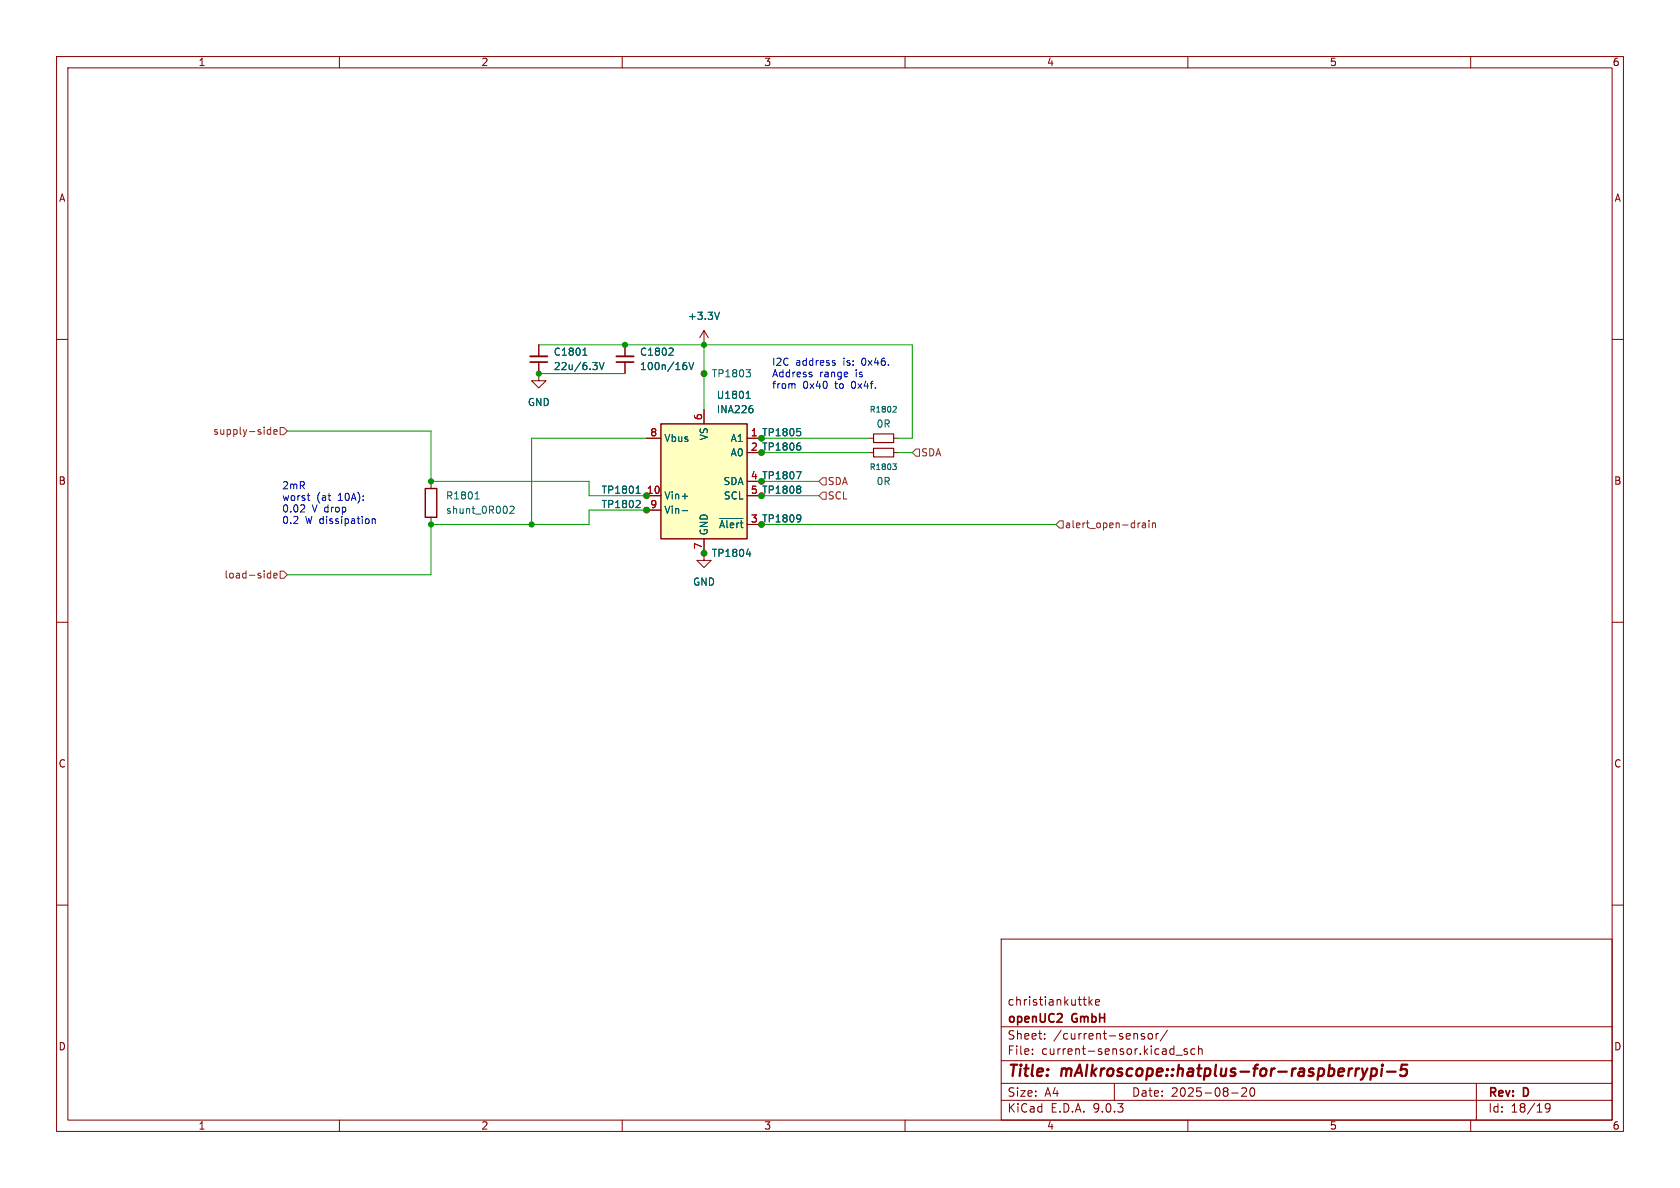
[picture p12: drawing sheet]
<svg xmlns="http://www.w3.org/2000/svg" width="297mm" height="210mm" viewBox="0 0 297 210" stroke-linecap="round" stroke-linejoin="round" font-family="sans-serif">
<g fill="none" stroke="#840000" stroke-width=".18">
<path d="M10 10h277v190h-277zM12 12h273v186h-273zM60 10v2M110 10v2M160 10v2M210 10v2M260 10v2M124.5 58.4l-.8 1.3M124.5 58.4l.7 1.3M124.5 58.4v2.6M10 60h2M95.2 66v1.3h1.3l-1.3 1.3-1.2-1.3h1.2"/>
<path d="M95.2 66h.1M95.2 61v2M95.2 64v2M110.5 61v2M110.5 64v2M124.5 61h.1M124.5 66h.1M153.7 77.5h.7M158 77.5h.7M285 60h2M76.2 85.1v1.3M76.2 91.4v1.3"/>
<path d="M114.3 90.2h.1M124.5 97.8v1.3h1.2l-1.2 1.2-1.3-1.2h1.3M124.5 97.8h.1M153.7 80h.7M158 80h.7M10 110h2M285 110h2M10 160h2M177 166h108v32h-108zM191.5 176.7h.5M191.9 177.7h.1M192.5 176.2v1.5"/>
<path d="M192.7 177.1l.4 .6M193.1 176.7l-.6 .6M193.7 177.2l.7-.1-.1-.3-.4-.1-.2 .2v.7h.6M285 160h2M60 198v2M110 198v2M160 198v2M177 194.5h108M177 191.5h108M177 187.5h108M177 181.5h108M182.5 186.3v.1"/>
<path d="M182.5 185.5v.1M184.7 183.6v.1M184.7 182.8v.1M197 191.5v3M202.3 182.8l-.3-.1-.3 .2 .1 .2 .5 .2v.3h-.6M203.1 182.8l.4-.1 .2 .3v.4l-.2 .3-.4-.1-.1-.2v-.4zM204.4 182.7v1M204.8 182.7l-.3 .1-.1 .2M206.4 182.1l-1.3 2M207.9 186.5h1.1M209.9 185.5l-.4-.1-.2 .2 .1 .2 .5 .2v.3h-.6M210 198v2"/>
<path d="M211.2 185.5l-.4-.1-.3 .3v.4l.2 .2h.5M211.9 185.5l.2-.1 .4 .1v.9M211.9 184.9v1.5M217.7 193.2h1.2M220.3 192.4v.5l-.8 .9h.9M221.1 192.4a.81 .81 0 0 0 .4 1.4l.2-.1 .1-.5-.1-.8M260 198v2M261 191.5v6.5M274 195.7l-.3 .3h-.2l-.3-.3 .1-.5 .4-.1 .3 .1a.99 .99 0 0 1-.4 1.4h-.3"/>
<circle cx="124.5" cy="66" r=".51"/>
<circle cx="134.6" cy="77.5" r=".51"/>
<circle cx="114.3" cy="90.2" r=".51"/>
<circle cx="124.5" cy="97.8" r=".51"/>
<circle cx="134.6" cy="87.6" r=".51"/>
<circle cx="134.6" cy="92.7" r=".51"/>
<circle cx="134.6" cy="85.1" r=".51"/>
<circle cx="134.6" cy="80" r=".51"/>
</g>
<path d="M241.8 188.9l-.7 1.3M242.5 189l.2-.1 .6 .1 .1 .3-.1 .5a.66 .66 0 0 1-.9 .3M242.5 188.9l-.2 2M244.3 188.9l-.1 1.3M244.4 188.2l-.1 .1 .1 .1M244.4 188.2l.1 .1-.1 .1M244.4 188.2v.2M245.2 189.4h1.5M248.8 188.2h-1l-.2 1 .3-.2 .7 .1 .1 .3-.1 .6-.3 .2h-.5l-.3-.2" fill="none" stroke="#840000" stroke-width=".4"/>
<path d="M154.4 79.2h3.6v1.6h-3.6zM154.4 76.7h3.6v1.5h-3.6z" fill="none" stroke="#840000" stroke-width=".2"/>
<g fill="none" stroke="#006464" stroke-width=".18">
<path d="M127.2 55.2l-.4 1.3M103 62.8h.8M103.2 61.8l.2-.3v1.3M104.8 64.1h.8l-.4 .5M105.5 64.6l.1 .2-.1 .5M105.9 64.1l.5 1.2 .4-1.2M118.8 61.5l.2 .3-.1 .3-.7 .7h.8M121.1 64.1h.2M121.2 64.6l.2 .2v.3l-.2 .2M121.8 64.1l.4 1.2 .4-1.2M131.9 65.3h.8l-.4 .5M132.4 65.8l.3 .3v.3l-.3 .2"/>
<path d="M140.9 75.8h.6M141.2 78.3h.2M141.3 76.2l.3 .3v.3l-.3 .2M141.3 78.8l.3 .2v.3l-.3 .3M158 71.8l.4 .1 .1 .2-.7 .8h.7M84 88.2h.7M84.1 87.2l.3-.3v1.3M90.2 89.6l.4-.1 .3 .3-.8 .9h.8M112.9 88.5l.3 .2-.1 .3-.7 .7h.8M131.9 97.9h.8M132.6 97.5v.9M140.8 83.4h.8l-.5 1.3"/>
<path d="M141.3 91l.2 .1a1.03 1.03 0 0 1-.2 1.1M141.3 85.9l.3 .3-.3 .3 .3 .2v.3l-.3 .2M141.6 91.5l-.3 .3M157.8 82h.7l-.4 .4 .3 .1 .1 .3-.2 .2h-.3"/>
</g>
<path d="M75.2 86.4h2v5h-2z" fill="none" stroke="#840000" stroke-width=".25"/>
<path d="M93.7 64h3.1M109 64h3" fill="none" stroke="#840000" stroke-width=".3"/>
<path d="M93.7 63h3.1M109 63h3" fill="none" stroke="#840000" stroke-width=".33"/>
<path d="M116.8 74.9h15.3v20.4h-15.3z" fill="#ffffc2"/>
<path d="M116.8 74.9h15.3v20.4h-15.3z" fill="none" stroke="#840000" stroke-width=".25"/>
<g fill="none" stroke="#840000" stroke-width=".18">
<path d="M95.2 66h.1M95.2 61v2M95.2 64v2M110.5 61v2M110.5 64v2M114.3 77.5h2.5M124.5 61h.1M124.5 72.4v2.5M132.1 77.5h2.5M114.3 90.2h.1M114.3 87.6h2.5M114.3 90.2h2.5"/>
<path d="M124.5 97.8h.1M124.5 95.3v2.5M132.1 87.6h2.5M132.1 92.7h2.5"/>
<circle cx="114.3" cy="87.6" r=".51"/>
</g>
<g fill="none" stroke="#006464" stroke-width=".18">
<path d="M127.2 55.2l-.4 1.3M103 62.8h.8M103.2 61.8l.2-.3v1.3M104.8 64.1h.8l-.4 .5M105.5 64.6l.1 .2-.1 .5M105.9 64.1l.5 1.2 .4-1.2M118.8 61.5l.2 .3-.1 .3-.7 .7h.8M121.1 64.1h.2M121.2 64.6l.2 .2v.3l-.2 .2M121.8 64.1l.4 1.2 .4-1.2M131.9 70.4h.7M132 69.5l.3-.3v1.2"/>
<path d="M133 72.2l.1 .2-.1 .5M140.9 75.8h.6M141.2 78.3h.2M141.3 76.2l.3 .3v.3l-.3 .2M141.3 78.8l.3 .2v.3l-.3 .3M112.5 87.2h.7M112.7 86.1l.1-.2v1.3M112.9 88.5l.3 .2-.1 .3-.7 .7h.8M120.6 87.7h1M120.6 90.3h1M127.2 91.7h4.1M131.9 97.9h.8"/>
<path d="M132.6 97.5v.9M140.8 83.4h.8l-.5 1.3M141.3 91l.2 .1a1.03 1.03 0 0 1-.2 1.1M141.3 85.9l.3 .3-.3 .3 .3 .2v.3l-.3 .2M141.6 91.5l-.3 .3"/>
</g>
<g fill="none" stroke="#725600" stroke-width=".18">
<path d="M47.8 75.5v1.3M47.8 76l-.3-.1-.3 .3 .2 .5h.4M48.4 76.4l.6-.2-.1-.2-.3-.1-.2 .2 .1 .6h.4M49.5 75.6h.7l.6 .6-.6 .6h-.7zM161.9 79.4h.7v1.2h-.7l-.6-.6zM145.4 84.5h.6v1.2h-.6l-.6-.6zM145.4 87h.6v1.3h-.6l-.6-.7zM187.3 92.1h.7v1.2h-.7l-.6-.6zM201.4 92.4h.2M202 92.5h.5v.8M202.5 92.7l-.4 .1-.2 .2 .2 .3 .4-.1M203.1 92v.1"/>
<path d="M203.1 92.4v.9M203.7 92.6l.2-.2 .3 .1 .1 .8M203.7 92.4v.9M47.3 102.1l.2 .1 .3-.1M47.8 100.9v1.3M47.8 101.4l-.3-.1-.2 .2M48.4 101.8l.6-.2-.1-.2-.3-.1-.2 .2 .1 .6h.4M49.5 101h.7l.6 .6-.6 .6h-.7z"/>
</g>
<path d="M50.8 76.2h25.4v8.9h27.9v2.5h10.2M95.2 61h66.1v16.5h-2.6M95.2 66h15.3M114.3 77.5h-20.3v15.2M124.5 61v11.4M134.6 77.5h19.1M114.3 90.2h-10.2v2.5h-27.9v8.9h-25.4M134.6 80h19.1M134.6 87.6h10.2M134.6 92.7h52.1M134.6 85.1h10.2M158.7 80h2.6" fill="none" stroke="#009600" stroke-width=".18"/>
<path d="M140.4 67.8l.1 .2v.7M143.4 66.2l.2 .2-.2 .2M143.4 65.8h.1M147.3 64.2h.3l.1 .2-.2 .2h-.2M147.3 63.7l.3 .1M53.8 89.4v.4l-.7 .7h.8M54.3 87.6h.5M54.5 88.4l.3 .1M65.8 91.7v.9M65.8 91.8l.2-.1 .3 .1v.8" fill="none" stroke="#0000c2" stroke-width=".18"/>
<g fill="#009600" stroke="#009600" stroke-width=".18">
<circle cx="76.2" cy="92.7" r=".46"/>
<circle cx="76.2" cy="85.1" r=".46"/>
<circle cx="95.2" cy="66" r=".46"/>
<circle cx="110.5" cy="61" r=".46"/>
<circle cx="94" cy="92.7" r=".46"/>
<circle cx="114.3" cy="90.2" r=".46"/>
<circle cx="114.3" cy="87.6" r=".46"/>
<circle cx="124.5" cy="66" r=".46"/>
<circle cx="124.5" cy="61" r=".46"/>
<circle cx="124.5" cy="97.8" r=".46"/>
</g>
<g font-size="2.8" fill="#840000">
<text x="178" y="190.9">Title:</text>
<text x="187.7" y="190.9">mAIkroscope::hatplus-for-raspberrypi-5</text>
</g>
<g font-size="2.1" fill="#840000">
<text x="178" y="178">christiankuttke</text>
<text x="178" y="184">Sheet:</text>
<text x="178" y="181.2">openUC2</text>
<text x="186.2" y="184">/current-sensor/</text>
<text x="189.6" y="181.2">GmbH</text>
<text x="178" y="186.7">File:</text>
<text x="184.1" y="186.7">current-sensor.kicad_sch</text>
<text x="178" y="196.9">KiCad</text>
<text x="178" y="194.1">Size:</text>
<text x="184.7" y="194.1">A4</text>
<text x="185.7" y="196.9">E.D.A.</text>
<text x="193.3" y="196.9">9.0.3</text>
<text x="200" y="194.1">Date:</text>
<text x="207" y="194.1">2025-08-20</text>
<text x="263" y="194.3">Rev:</text>
<text x="263" y="196.9">Id:</text>
<text x="267.1" y="196.9">18/19</text>
<text x="269.4" y="194.3">D</text>
</g>
<g font-size="1.8" fill="#840000">
<text x="35" y="11.9">1</text>
<text x="85" y="11.9">2</text>
<text x="135" y="11.9">3</text>
<text x="185" y="11.9">4</text>
<text x="235" y="11.9">5</text>
<text x="285" y="11.9">6</text>
<text x="10.3" y="35.9">A</text>
<text x="285.3" y="35.9">A</text>
<text x="10.3" y="85.9">B</text>
<text x="285.3" y="85.9">B</text>
<text x="10.3" y="135.9">C</text>
<text x="285.3" y="135.9">C</text>
<text x="10.3" y="185.9">D</text>
<text x="285.3" y="185.9">D</text>
<text x="35" y="199.9">1</text>
<text x="85" y="199.9">2</text>
<text x="135" y="199.9">3</text>
<text x="185" y="199.9">4</text>
<text x="235" y="199.9">5</text>
<text x="285" y="199.9">6</text>
</g>
<g font-size="1.8" fill="#006464">
<text x="121.5" y="56.7">+3.3V</text>
<text x="97.8" y="65.6">22u/6.3V</text>
<text x="97.8" y="63.1">C1801</text>
<text x="113" y="63.1">C1802</text>
<text x="113" y="65.6">100n/16V</text>
<text x="93.2" y="72">GND</text>
<text x="125.7" y="66.9">TP1803</text>
<text x="126.6" y="70.7">U1801</text>
<text x="125.3" y="77.9" transform="rotate(-90 125.3 77.9)">VS</text>
<text x="126.6" y="73.3">INA226</text>
<text x="154.9" y="75.8">0R</text>
<text x="117.3" y="78.3">Vbus</text>
<text x="129.1" y="78.3">A1</text>
<text x="129.1" y="80.9">A0</text>
<text x="78.7" y="88.5">R1801</text>
<text x="106.2" y="87.5">TP1801</text>
<text x="117.3" y="88.5">Vin+</text>
<text x="127.8" y="86">SDA</text>
<text x="127.9" y="88.5">SCL</text>
<text x="154.9" y="86">0R</text>
<text x="78.7" y="91">shunt_0R002</text>
<text x="106.2" y="90">TP1802</text>
<text x="117.3" y="91">Vin-</text>
<text x="125.3" y="94.7" transform="rotate(-90 125.3 94.7)">GND</text>
<text x="125.7" y="98.7">TP1804</text>
<text x="122.4" y="103.7">GND</text>
</g>
<g font-size="1.8" fill="#0000c2">
<text x="136.4" y="64.9">I2C</text>
<text x="140.7" y="64.9">address</text>
<text x="149.2" y="64.9">is:</text>
<text x="152.6" y="64.9">0x46.</text>
<text x="136.4" y="66.9">Address</text>
<text x="136.4" y="69">from</text>
<text x="141.9" y="69">0x40</text>
<text x="144.9" y="66.9">range</text>
<text x="147.8" y="69">to</text>
<text x="150.8" y="69">0x4f.</text>
<text x="151.4" y="66.9">is</text>
<text x="49.8" y="86.7">2mR</text>
<text x="49.8" y="88.7">worst</text>
<text x="56" y="88.7">(at</text>
<text x="59.9" y="88.7">10A):</text>
<text x="49.8" y="90.8">0.02</text>
<text x="49.8" y="92.8">0.2</text>
<text x="54" y="92.8">W dissipation</text>
<text x="55.2" y="90.8">V drop</text>
</g>
<g font-size="1.8" fill="#725600">
<text x="37.6" y="77.1">supply-side</text>
<text x="162.8" y="80.9">SDA</text>
<text x="146.2" y="86">SDA</text>
<text x="146.2" y="88.5">SCL</text>
<text x="188.2" y="93.6">alert_open-drain</text>
<text x="39.6" y="102.5">load-side</text>
</g>
<g font-size="1.8" fill="#a90000">
<text x="114.9" y="77.2">8</text>
<text x="124.2" y="74.4" transform="rotate(-90 124.2 74.4)">6</text>
<text x="114.3" y="87.4">10</text>
<text x="114.9" y="89.9">9</text>
<text x="127" y="93.6">~{Alert}</text>
<text x="124.2" y="97.2" transform="rotate(-90 124.2 97.2)">7</text>
</g>
<g font-size="1.8" fill="#009600">
<text x="132.6" y="77.2">1 TP1805</text>
<text x="132.6" y="79.8">2 TP1806</text>
<text x="132.6" y="84.8">4 TP1807</text>
<text x="132.6" y="87.4">5 TP1808</text>
<text x="132.6" y="92.5">3 TP1809</text>
</g>
<g font-size="1.4" fill="#006464">
<text x="153.6" y="73.1">R1802</text>
<text x="153.6" y="83.3">R1803</text>
</g>
</svg>
